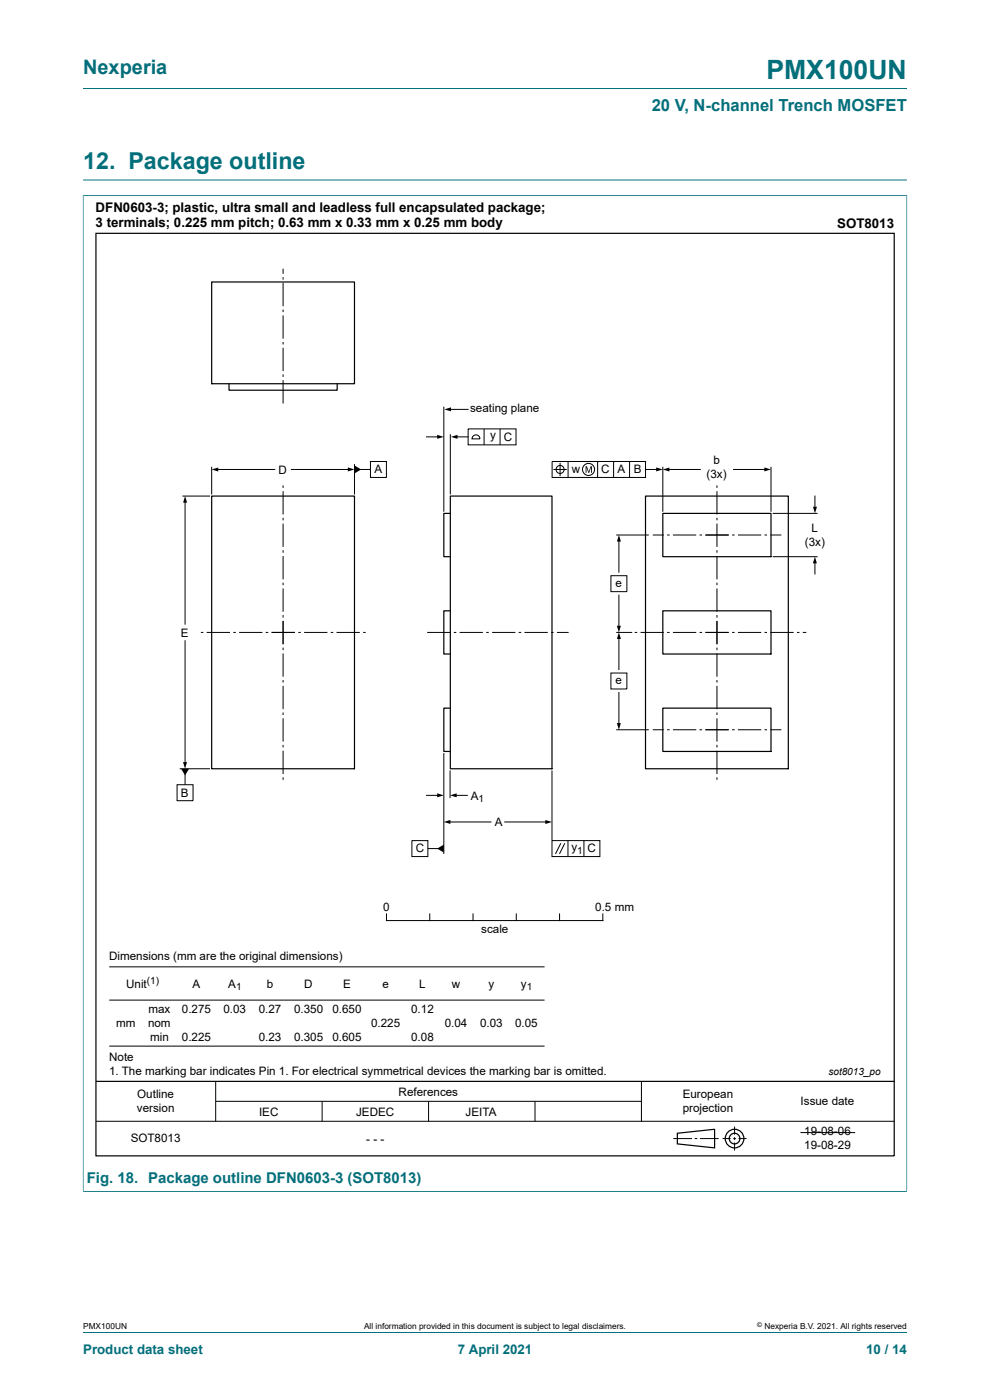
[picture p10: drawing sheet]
<svg xmlns="http://www.w3.org/2000/svg" width="210mm" height="297mm" viewBox="0 0 210 297" stroke-linecap="round" stroke-linejoin="round" font-family="sans-serif">
<path d="M17.6 18.8h174.8M17.6 38.2h174.8M17.6 41.5h174.8M17.6 41.4v211.4M192.4 41.4v211.4M17.6 252.8h174.8M17.6 282.6h174.8" fill="none" stroke="#036f7b" stroke-width=".21"/>
<g fill="none" stroke="#000" stroke-width=".21">
<path d="M60 57v1.1M60 58.8v.5M60 60v5M60 65.7v.5M60 66.9v4.9M60 72.6v.5M60 73.8v4.9M60 79.4v.6M44.9 99v5.9M46 99.6h12.3M60 80.7v4.9M61.8 99.6h12.3"/>
<path d="M75.2 98.5v6.4M76.3 99.6h2.3M78.6 97.9h3.4v3.4h-3.4zM90.5 92.7h2.5M94.1 86.3v22.3M95.4 86.8h3.9M95.5 92.1v12.8M96.8 92.7h2.5M99.3 91h10.2v3.4h-10.2zM100.4 92.5a.85 .85 0 0 1 .9-.2 .85 .85 0 0 1 .5 .8h-1.7zM102.7 91v3.4M106.1 91v3.4"/>
<path d="M117.1 97.9h19.8v3.4h-19.8zM117.4 99.6h2.8M118.8 98.2v2.8M120.5 97.9v3.4M126.8 97.9v3.4M130.2 97.9v3.4M133.5 97.9v3.4M136.9 99.6h2.6M140.6 99v9.6M141.7 99.6h6.8M155.6 99.6h6.8M163.5 99v9.6"/>
<path d="M38.7 105.2h5.8M39.3 106.4v26M60 103v.5M60 104.2v4.9M60 109.8v.6M60 111.1v4.9M60 116.7v.6M60 118v4.9M130.7 113.5h6.9M131.3 114.6v6.8M138.5 113.5h2.3M141.5 113.5h.5"/>
<path d="M142.7 113.5h5M148.4 113.5h.5M149.6 113.5h5M152.1 103v.5M152.1 104.2v4.9M152.1 109.8v.6M152.1 111.1v4.9M152.1 116.7v.6M152.1 118v4.9M155.3 113.5h.5M156.5 113.5h5M162.2 113.5h.5"/>
<path d="M163.4 113.5h2.3M163.9 118.1h9.5M163.9 108.9h9.5M172.9 105.2v2.6M172.9 119.2v2.6M39.3 135.9v26.1M42.6 134.2h.5M43.8 134.2h5M49.5 134.2h.5M50.7 134.2h5M56.4 134.2h.5M57.6 134.2h5"/>
<path d="M60 123.6v.5M60 124.8v5M60 130.5v.5M60 131.7v5M60 137.4v.5M60 138.6v5M63.3 134.2h.5M64.5 134.2h4.9M70.2 134.2h.5M71.4 134.2h4.9M77 134.2h.6M90.6 134.2h5"/>
<path d="M96.3 134.2h.5M97.5 134.2h4.9M103.1 134.2h.6M104.4 134.2h4.9M110 134.2h.5M111.3 134.2h4.9M116.9 134.2h.5M118.1 134.2h2.5M129.6 122.1h3.4v3.4h-3.4zM130.7 134.2h3.4M131.3 126.3v6.7M131.3 135.3v6.7"/>
<path d="M134.6 134.2h.6M135.9 134.2h4.9M141.5 134.2h.5M142.7 134.2h5M148.4 134.2h.5M149.6 134.2h5M152.1 123.6v.5M152.1 124.8v5M152.1 130.5v.5M152.1 131.7v5M152.1 137.4v.5M152.1 138.6v5"/>
<path d="M155.3 134.2h.5M156.5 134.2h5M162.2 134.2h.5M163.4 134.2h4.9M169.1 134.2h.5M170.3 134.2h.7M60 144.3v.5M60 145.5v4.9M60 151.1v.6M60 152.4v4.9M60 158v.6M60 159.3v4.9"/>
<path d="M94.1 159.8v21.3M129.6 142.8h3.4v3.4h-3.4zM130.7 154.8h6.9M131.3 146.9v6.8M138.5 154.8h2.3M141.5 154.8h.5M142.7 154.8h5M148.4 154.8h.5M149.6 154.8h5M152.1 144.3v.5M152.1 145.5v4.9M152.1 151.1v.6"/>
<path d="M152.1 152.4v4.9M152.1 158v.6M152.1 159.3v4.9M155.3 154.8h.5M156.5 154.8h5M162.2 154.8h.5M163.4 154.8h2.3M37.6 166.5h3.4v3.4h-3.4zM38.1 163.1h6.4M39.3 164.2v2.3M60 164.9v.5M87.4 178.3h3.4v3.4h-3.4z"/>
<path d="M90.5 168.7h2.5M95.3 174.4h8.8M95.5 163.4v5.9M96.6 168.7h2.5M107.1 174.4h8.9M117.1 178.3h10.1v3.4h-10.1zM117.1 163.4v14.9M119 178.9l-1.2 2.2M119.8 178.9l-1.1 2.2M120.5 178.3v3.4M123.9 178.3v3.4M152.1 164.9v.5"/>
<path d="M82 193.9v1.4h45.9v-1.4M90.8 180h2.2M91.2 193.9v1.4M100.3 193.9v1.4M109.5 193.9v1.4M118.7 193.9v1.4M23.2 212.2h92.3M23.2 205.1h92.3M20.4 237.9h169.3M23.2 221.9h92.3M45.8 229.4v8.5M45.8 233.6h90.3"/>
<path d="M68.3 233.6v4.3M90.9 233.6v4.3M113.5 233.6v4.3M136.1 229.4v8.5M155.8 239v1.7M142.8 241.5h4M147.4 241.5h.5M148.5 241.5h3.9M153.3 241.5h1.7M155.5 241.5h.6M155.8 241.3v.5M155.8 242.4v1.7"/>
<path d="M156.7 241.5h1.7M169.8 240.3h11.6"/>
<circle cx="118.8" cy="99.6" r=".85"/>
<circle cx="124.8" cy="99.6" r="1.28"/>
</g>
<g fill="none" stroke="#000" stroke-width=".25">
<path d="M20.4 49.5h169.3v195.7h-169.3zM44.9 59.8h30.3v21.6h-30.3zM48.6 81.4v1.4h22.9v-1.4M44.9 105.2h30.3v57.9h-30.3zM95.5 108.9h-1.4v9.2h1.4M95.5 105.2h21.6v57.9h-21.6zM136.9 105.2h30.3v57.9h-30.3zM140.6 108.9h22.9v9.2h-22.9zM95.5 129.6h-1.4v9.1h1.4M140.6 129.6h22.9v9.1h-22.9zM95.5 150.2h-1.4v9.2h1.4M140.6 150.2h22.9v9.2h-22.9z"/>
<path d="M20.4 229.4h169.3M143.7 240.4l7.9-.8v3.9l-7.9-.8z"/>
<circle cx="155.8" cy="241.5" r="1.13"/>
<circle cx="155.8" cy="241.5" r="1.98"/>
</g>
<g fill="#000">
<path d="M73.8 99.2l1.4 .4-1.4 .4zM75.2 98.7l1.4 .9-1.4 .8zM92.7 92.2l1.4 .5-1.4 .4zM94.3 86.8l1.4-.4v.9zM95.6 92.7l1.4-.5v.9zM139.2 99.2l1.4 .4-1.4 .4zM162.1 99.2l1.4 .4-1.4 .4zM39.3 105.2l.4 1.4h-.9zM44.9 99.6l1.4-.4v.8zM124.2 98.9h.3l.4 1.2 .4-1.2h.3v1.4h-.2v-1.2l-.4 1.2h-.2l-.4-1.2v1.2h-.2zM131.3 113.5l.4 1.4h-.8zM140.6 99.6l1.4-.4v.8z"/>
<path d="M172.9 118.1l.4 1.4h-.9zM172.5 107.5h.8l-.4 1.4zM130.8 132.8h.9l-.4 1.4zM131.3 134.1l.4 1.5h-.8zM130.8 153.4h.9l-.4 1.4zM38.4 163.1h1.7l-.8 1.4zM38.8 161.7h.9l-.4 1.4zM92.7 168.3l1.4 .4-1.4 .4zM94.1 174.4l1.4-.5v.9zM95.5 168.7l1.4-.4v.8zM115.7 174l1.4 .4-1.4 .4zM92.7 180l1.4-.8v1.7z"/>
</g>
<text font-size="5.6" fill="#036f7b" x="162.6" y="16.8">PMX100UN</text>
<text font-size="4.9" fill="#036f7b" x="17.6" y="35.9">12. Package outline</text>
<text font-size="4.2" fill="#036f7b" x="17.6" y="15.6">Nexperia</text>
<text font-size="3.5" fill="#036f7b" x="138.2" y="23.7">20 V, N-channel Trench MOSFET</text>
<text font-size="3.2" fill="#036f7b" x="18.4" y="250.9">Fig. 18. Package outline DFN0603-3 (SOT8013)</text>
<g font-size="2.8">
<text x="20.3" y="45.1">DFN0603-3; plastic, ultra small and leadless full encapsulated package;</text>
<text x="20.3" y="48.2">3 terminals; 0.225 mm pitch; 0.63 mm x 0.33 mm x 0.25 mm body</text>
<text x="177.6" y="48.3">SOT8013</text>
</g>
<g font-size="2.8" fill="#036f7b">
<text x="17.6" y="287.2">Product data sheet</text>
<text x="97.1" y="287.2">7 April 2021</text>
<text x="183.7" y="287.2">10 / 14</text>
</g>
<g font-size="2.5">
<text x="99.7" y="87.5">seating plane</text>
<text x="104" y="93.2">y</text>
<text x="106.8" y="93.5">C</text>
<text x="59.1" y="100.5">D</text>
<text x="79.4" y="100.4">A</text>
<text x="121.3" y="100.4">w</text>
<text x="127.5" y="100.4">C</text>
<text x="131" y="100.4">A</text>
<text x="134.5" y="100.4">B</text>
<text x="149.9" y="101.3">(3x)</text>
<text x="151.4" y="98.3">b</text>
<text x="172.1" y="112.8">L</text>
<text x="170.7" y="115.8">(3x)</text>
<text x="130.6" y="124.4">e</text>
<text x="38.4" y="135">E</text>
<text x="130.6" y="145.1">e</text>
<text x="38.4" y="169">B</text>
<text x="99.9" y="169.6">A</text>
<text x="104.9" y="175.2">A</text>
<text x="88.2" y="180.8">C</text>
<text x="121.2" y="180.6">y</text>
<text x="124.6" y="180.8">C</text>
<text x="81.3" y="193.3">0</text>
<text x="102.1" y="197.9">scale</text>
<text x="126.3" y="193.3">0.5 mm</text>
<text x="23.1" y="203.7">Dimensions (mm are the original dimensions)</text>
<text x="26.8" y="209.6">Unit</text>
<text x="40.8" y="209.6">A</text>
<text x="48.4" y="209.6">A</text>
<text x="56.6" y="209.6">b</text>
<text x="64.6" y="209.6">D</text>
<text x="72.8" y="209.6">E</text>
<text x="81.1" y="209.6">e</text>
<text x="88.9" y="209.6">L</text>
<text x="95.9" y="209.6">w</text>
<text x="103.6" y="209.6">y</text>
<text x="110.5" y="209.6">y</text>
<text x="31.5" y="214.9">max</text>
<text x="38.6" y="214.9">0.275</text>
<text x="47.4" y="214.9">0.03</text>
<text x="54.9" y="214.9">0.27</text>
<text x="62.4" y="214.9">0.350</text>
<text x="70.5" y="214.9">0.650</text>
<text x="87.2" y="214.9">0.12</text>
<text x="24.7" y="217.9">mm</text>
<text x="31.4" y="217.8">nom</text>
<text x="31.8" y="220.8">min</text>
<text x="38.6" y="220.8">0.225</text>
<text x="54.9" y="220.8">0.23</text>
<text x="62.4" y="220.8">0.305</text>
<text x="70.5" y="220.8">0.605</text>
<text x="78.7" y="217.9">0.225</text>
<text x="87.2" y="220.8">0.08</text>
<text x="94.3" y="217.9">0.04</text>
<text x="101.8" y="217.9">0.03</text>
<text x="109.3" y="217.9">0.05</text>
<text x="23.1" y="225">Note</text>
<text x="23.1" y="228">1. The marking bar indicates Pin 1. For electrical symmetrical devices the marking bar is omitted.</text>
<text x="29.1" y="233">Outline</text>
<text x="84.6" y="232.5">References</text>
<text x="144.8" y="233">European</text>
<text x="29.1" y="236">version</text>
<text x="55" y="236.7">IEC</text>
<text x="75.5" y="236.7">JEDEC</text>
<text x="98.8" y="236.7">JEITA</text>
<text x="144.8" y="236">projection</text>
<text x="169.8" y="234.5">Issue date</text>
<text x="27.7" y="242.3">SOT8013</text>
<text x="77.7" y="242.5">- - -</text>
<text x="170.6" y="240.8">19-08-06</text>
<text x="170.6" y="243.7">19-08-29</text>
</g>
<g font-size="2.1">
<text x="101.5" y="170.2">1</text>
<text x="122.5" y="181.1">1</text>
<text x="31.1" y="208.8">(1)</text>
<text x="50.1" y="210.1">1</text>
<text x="111.7" y="210.1">1</text>
<text x="175.7" y="228.1">sot8013_po</text>
</g>
<g font-size="1.8">
<text x="17.6" y="282">PMX100UN</text>
<text x="77.2" y="282">All information provided in this document is subject to legal disclaimers.</text>
<text x="162.2" y="282">Nexperia B.V. 2021. All rights reserved</text>
</g>
<text font-size="1.4" x="160.6" y="281.6">©</text>
</svg>
